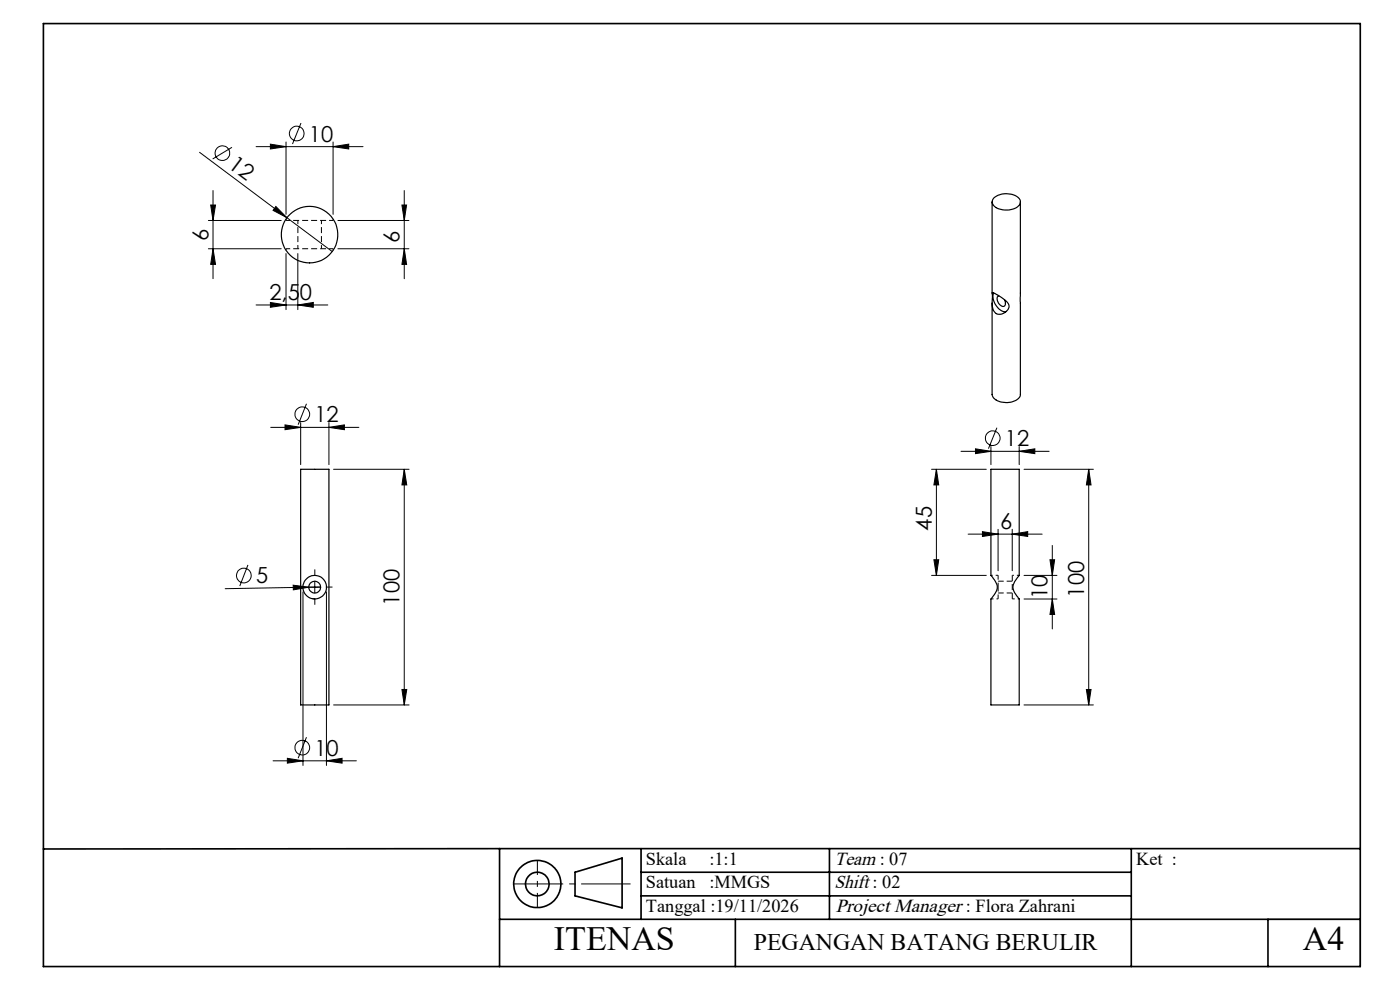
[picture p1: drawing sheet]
<svg xmlns="http://www.w3.org/2000/svg" width="297mm" height="210mm" viewBox="0 0 297 210" stroke-linecap="round" stroke-linejoin="round" font-family="sans-serif">
<path d="M60.7 46.8h10M70.7 52.8h-10" fill="none" stroke="#000" stroke-width=".21" stroke-dasharray="1.3 .6" stroke-dashoffset=".4" stroke-linecap="butt"/>
<path d="M60.7 52.8v.3M60.7 46.4v.4M70.7 53.1v-.3M70.7 46.8v-.4M66.8 127h-.5M214.7 122v5M216.2 122v.1" fill="none" stroke="#000" stroke-width=".21" stroke-dasharray="1.3 .6" stroke-linecap="butt"/>
<path d="M63.2 46.8v6M68.2 52.8v-6" fill="none" stroke="#000" stroke-width=".21" stroke-dasharray="1.3 .6" stroke-dashoffset=".5" stroke-linecap="butt"/>
<g fill="none" stroke="#000" stroke-width=".25">
<path d="M210.5 42.8v19.4M210.9 42a4.2 4.2 0 0 1 5.4 .2 1.38 1.38 0 0 1-1.1 2 4.1 4.1 0 0 1-4.5-.8 1.13 1.13 0 0 1 .2-1.4zM216.5 42.8v40.9a2.52 2.52 0 0 1-2.8 1.7 2.92 2.92 0 0 1-3.2-1.7v-19.4M210.5 62l1.1 .6a4.6 4.6 0 0 1 2.5 2.3 1.96 1.96 0 0 1-3 1.4 3.7 3.7 0 0 1-.6-3.2zM210.8 62.1a3.3 3.3 0 0 0 2.5 4h.1M211.9 62.8a1.15 1.15 0 0 0 .1 1.7 .66 .66 0 0 0 .7 .5 .66 .66 0 0 0 .6-.5l-.2-.9M63.8 99.5h6v50h-6zM210.2 99.5h6v22.6l-.1 .2a3 3 0 0 0-1 3l1.1 1.7v22.5h-6v-22.4l.2-.2a2.91 2.91 0 0 0 1-3.1l-1.2-1.7z"/>
<circle cx="65.7" cy="49.8" r="6"/>
<circle cx="66.8" cy="124.5" r="1.24"/>
<circle cx="66.8" cy="124.6" r="2.5"/>
</g>
<path d="M211.7 124.5v-2.5M211.7 127v-2.5" fill="none" stroke="#000" stroke-width=".21" stroke-dasharray="1.3 .6" stroke-dashoffset=".3" stroke-linecap="butt"/>
<path d="M210.2 127h1.5M211.7 122h-1.5M214.7 127h1.5M216.2 122h-1.5" fill="none" stroke="#000" stroke-width=".21" stroke-dasharray="1.3 .6" stroke-dashoffset=".8" stroke-linecap="butt"/>
<path d="M211.7 125.8h3M214.7 123.3h-3" fill="none" stroke="#000" stroke-width=".21" stroke-dasharray="1.3 .6" stroke-dashoffset=".1" stroke-linecap="butt"/>
<g fill="none" stroke="#000" stroke-width=".21">
<path d="M42.3 32.3l18.6 13.9M49.2 31.2l-4.1 2.5M54.3 31.1h22.7M57.4 30.6l3.3 .5-3.3 .5zM60.7 30.1v15.4M63.9 26.1l-1.8 4.4M70.7 31.1l3.3-.5v1zM70.7 30.1v15.4M44.2 52.8h15.5M44.2 46.8h15.5M44.7 43.5h1l-.5 3.3zM45.2 52.8l.5 3.3h-1z"/>
<path d="M45.2 40.4v18.7M58.5 43.8l2.4 2.4-3-1.6zM60.7 53.8v11.9M60.9 46.2l9.6 7.2M63.2 53.8v11.9M71.7 52.8h15M71.7 46.8h15M85.3 43.5h1l-.5 3.3zM85.8 52.8l.5 3.3h-1zM85.8 40.4v18.7M54.3 64.7h15.2M57.4 64.2l3.3 .5-3.3 .5z"/>
<path d="M63.2 64.7l3.3-.5v1zM57.4 90.7h18.7M60.5 90.1l3.3 .6-3.3 .4zM63.8 89.6v9M65 85.6l-1.7 4.5M69.8 90.7l3.3-.6v1zM69.8 89.6v9M70.8 99.5h16M85.8 99.5l.5 3.4h-1zM85.8 99.5v50M197.6 99.5h11.6M198.6 99.5l.5 3.4h-1z"/>
<path d="M198.6 99.5v22.6M203.9 95.7h18.7M206.9 95.2l3.3 .5-3.3 .5zM210.2 94.7v3.9M211.5 90.7l-1.8 4.5M216.2 95.7l3.3-.5v1zM216.2 94.7v3.9M217.2 99.5h14.8M231 99.5l.5 3.4h-1zM231 99.5v50M52.6 119.8l-1.7 4.5M198.1 118.7h1l-.5 3.4z"/>
<path d="M205.4 113.3h15.7M208.4 112.8l3.3 .5-3.3 .5zM211.7 112.3v8.8M214.7 113.3l3.3-.5v1zM214.7 112.3v8.8M222.7 118.7h1l-.5 3.4zM223.2 115.7v17.7M62.2 124.1l3.3 .5-3.3 .5zM64.3 125.5v36.9M65.5 124.6h2.5M65.5 124.6l-17.7 .3M66.8 123.3v2.5"/>
<path d="M68 124.5l-2.5 .1M69.3 125.5v36.9M197.6 122.1h11.6M217.2 122.1h7M217.2 127.1h7M223.2 127.1l.5 3.2h-1zM65 156.4l-1.7 4.4M70.8 149.5h16M85.3 146.3h1l-.5 3.2zM217.2 149.5h14.8M230.5 146.3h1l-.5 3.2zM57.9 161.4h17.7"/>
<path d="M61 160.9l3.3 .5-3.3 .5zM69.3 161.4l3.3-.5v1zM269 195h19.6v10h-19.6"/>
<circle cx="47.2" cy="32.5" r="1.55"/>
<circle cx="63" cy="28.3" r="1.56"/>
<circle cx="64.1" cy="87.9" r="1.55"/>
<circle cx="210.6" cy="92.9" r="1.55"/>
<circle cx="51.7" cy="122.1" r="1.57"/>
<circle cx="64.1" cy="158.6" r="1.55"/>
</g>
<g fill="none" stroke="#000" stroke-width=".35">
<path d="M9.2 5h279.4v200h-279.4zM106 180h182.6M106 180v25M106 195h182.6M106 180l-96.8 .1M122 185l10-3v10.6l-10-2.6zM136 180v15M136 185h104M136 190h104M156 195v10M176 180v15M240 180v25"/>
<path d="M269 195v10"/>
<circle cx="114" cy="187.5" r="5"/>
<circle cx="114" cy="187.5" r="2.5"/>
</g>
<path d="M64.3 124.5h-1.3M66.8 122v-1.2M66.8 127v1.3M69.3 124.5h1.2" fill="none" stroke="#000" stroke-width=".21" stroke-dasharray="15.2 1.3 1.3 1.3" stroke-linecap="butt"/>
<path d="M109 187.5h24.8" fill="none" stroke="#000" stroke-width=".21" stroke-dasharray="15.2 1.3 1.3 1.3" stroke-dashoffset="4.8" stroke-linecap="butt"/>
<path d="M114 182.5v10" fill="none" stroke="#000" stroke-width=".21" stroke-dasharray="15.2 1.3 1.3 1.3" stroke-dashoffset="12.1" stroke-linecap="butt"/>
<g fill="#000">
<path d="M58.5 43.8l2.4 2.4-3-1.6zM62.2 124.1l3.3 .5-3.3 .5z"/>
<path d="M57.4 30.6l3.3 .5-3.3 .5zM70.7 31.1l3.3-.5v1zM61 160.9l3.3 .5-3.3 .5zM69.3 161.4l3.3-.5v1zM206.9 95.2l3.3 .5-3.3 .5zM216.2 95.7l3.3-.5v1z"/>
<path d="M44.7 43.5h1l-.5 3.3zM45.2 52.8l.5 3.3h-1zM198.6 99.5l.5 3.4h-1zM198.1 118.7h1l-.5 3.4zM222.7 118.7h1l-.5 3.4zM223.2 127.1l.5 3.2h-1zM231 99.5l.5 3.4h-1zM230.5 146.3h1l-.5 3.2z"/>
<path d="M85.8 52.8l.5 3.3h-1zM85.3 43.5h1l-.5 3.3zM85.3 146.3h1l-.5 3.2zM85.8 99.5l.5 3.4h-1z"/>
<path d="M63.2 64.7l3.3-.5v1zM57.4 64.2l3.3 .5-3.3 .5zM69.8 90.7l3.3-.6v1zM60.5 90.1l3.3 .6-3.3 .4zM214.7 113.3l3.3-.5v1zM208.4 112.8l3.3 .5-3.3 .5z"/>
</g>
<g font-size="7.2">
<text x="117.5" y="201.6">ITENAS</text>
<text x="276.4" y="201.6">A4</text>
</g>
<text font-size="5" x="159.9" y="201.6">PEGANGAN BATANG BERULIR</text>
<g font-size="4.7">
<text x="48.2" y="35.4" transform="rotate(37 48.2 35.4)">12</text>
<text x="65.5" y="30">10</text>
<text x="44.2" y="51" transform="rotate(-90 44.2 51)">6</text>
<text x="84.8" y="51.6" transform="rotate(-90 84.8 51.6)">6</text>
<text x="57.2" y="63.6">2,50</text>
<text x="66.7" y="89.6">12</text>
<text x="213.2" y="94.6">12</text>
<text x="197.6" y="112.6" transform="rotate(-90 197.6 112.6)">45</text>
<text x="212.1" y="112.3">6</text>
<text x="54.3" y="123.7" transform="rotate(-1 54.3 123.7)">5</text>
<text x="84.8" y="128.4" transform="rotate(-90 84.8 128.4)">100</text>
<text x="222.2" y="127" transform="rotate(-90 222.2 127)">10</text>
<text x="230" y="126.8" transform="rotate(-90 230 126.8)">100</text>
<text x="66.7" y="160.3">10</text>
</g>
<g font-size="4">
<text x="177" y="183.4">Team : 07</text>
<text x="177" y="188.4">Shift : 02</text>
<text x="177.3" y="193.4">Project Manager : Flora Zahrani</text>
</g>
<g font-size="3.9">
<text x="137" y="183.4">Skala</text>
<text x="150.5" y="183.4">:1:1</text>
<text x="241" y="183.4">Ket :</text>
<text x="137" y="188.4">Satuan</text>
<text x="150.5" y="188.4">:MMGS</text>
<text x="137" y="193.4">Tanggal :19/11/2026</text>
</g>
</svg>
